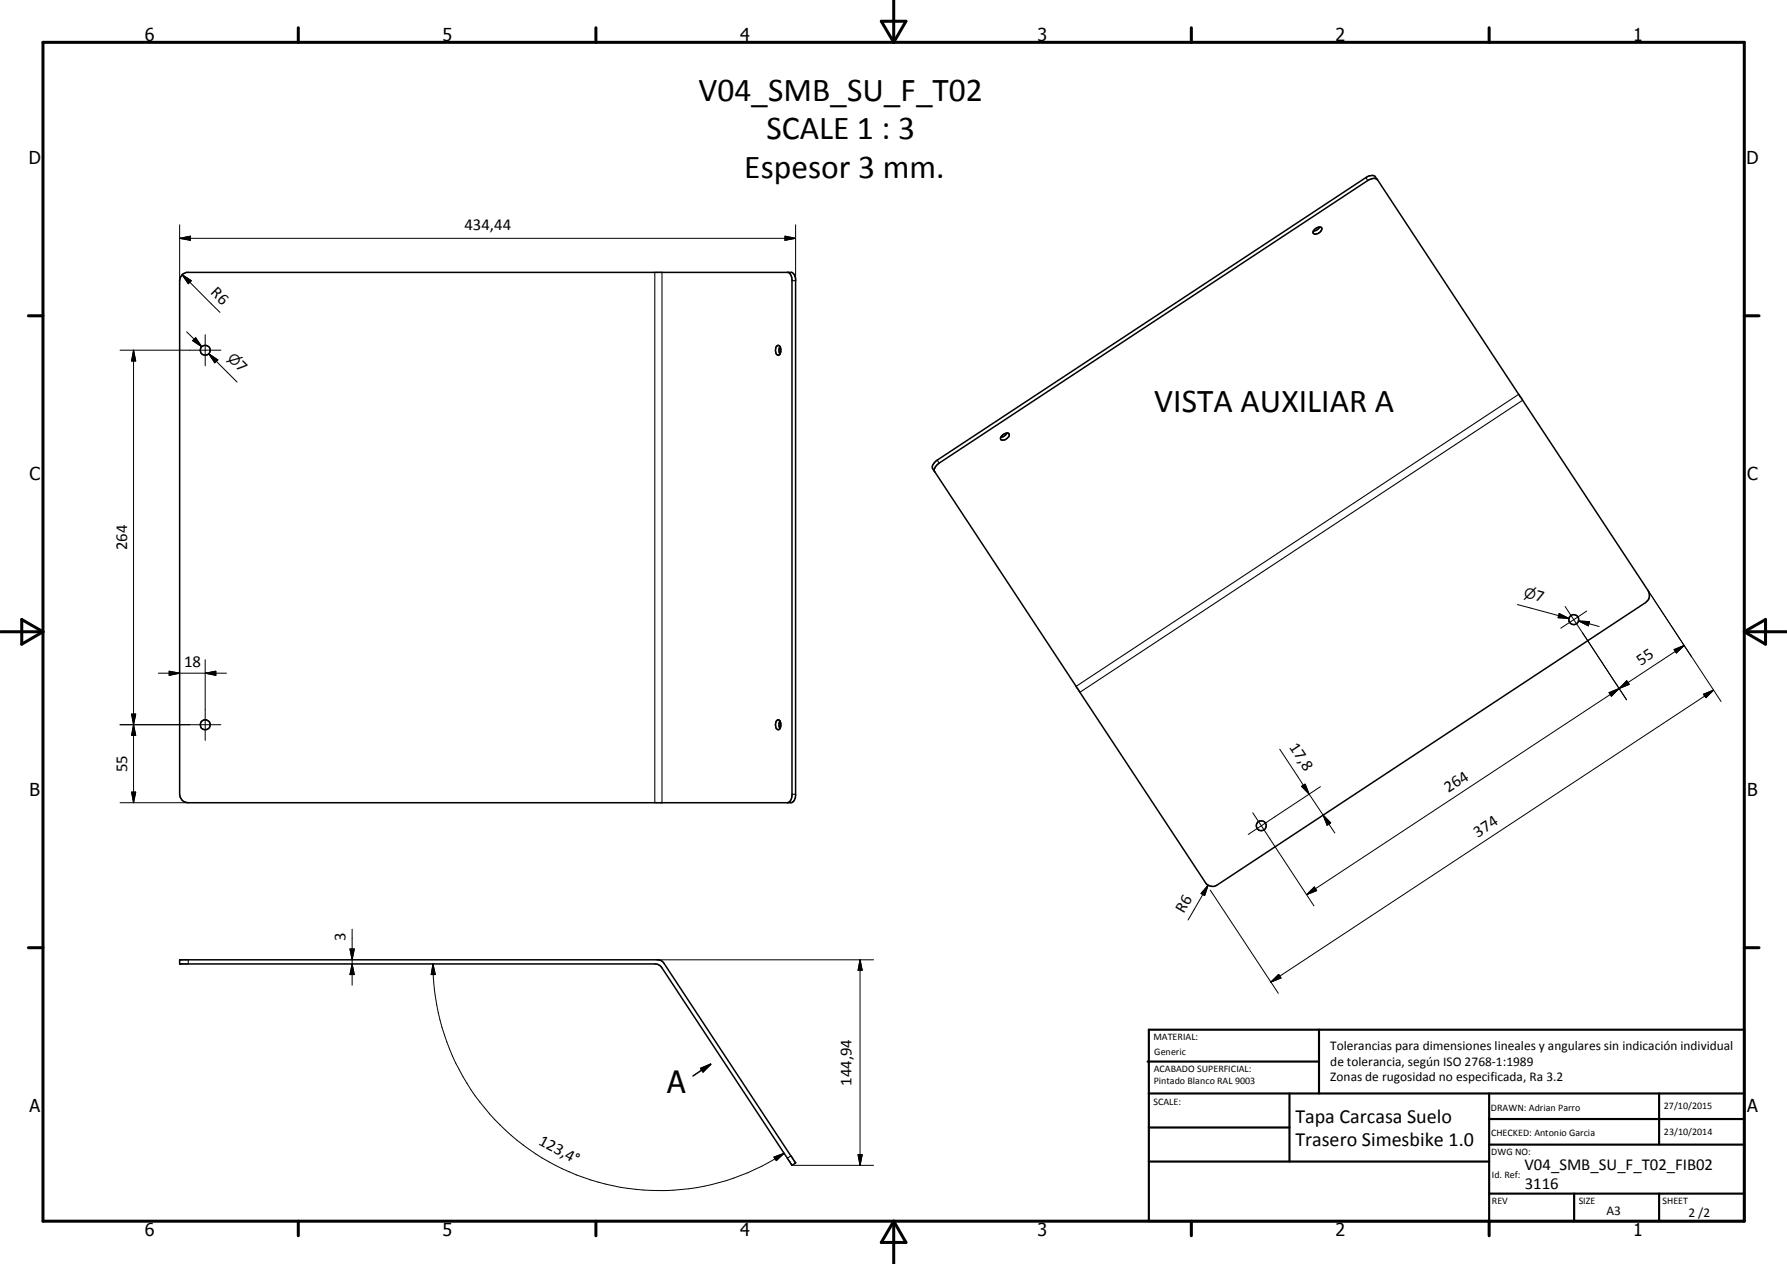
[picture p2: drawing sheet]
<svg xmlns="http://www.w3.org/2000/svg" width="420mm" height="297mm" viewBox="0 0 420 297" stroke-linecap="round" stroke-linejoin="round" font-family="sans-serif">
<g fill="none" stroke="#000" stroke-width=".35">
<path d="M309.2 53.8l1.1-.5a.63 .63 0 0 1 .5 .6 .63 .63 0 0 1-.5 .7 1.09 1.09 0 0 1-1.6 .1l.1-.3zM310.3 53.3l-.6 .7-.9 .3M323.9 42.2l63.6 96.6a2.07 2.07 0 0 1-.6 2.8l-100.7 66.4a1.95 1.95 0 0 1-2.8-.6l-63.6-96.5M323.9 42.2l-.7-.8-.3-.2-1.2 .2-.6 .3-100.7 66.4a2.03 2.03 0 0 0-1.1 2.1l.5 .7M323.9 42.2l-.8-.3-1.5 .5-100.8 66.4-.9 1a.86 .86 0 0 0-.1 1.1M43 64.4l.9-.4 142.4 .1 .5 .6 .3 1v121.3a1.57 1.57 0 0 1-1.1 1.6h-141.7a2 2 0 0 1-2.1-2v-120.6l.2-.7zM185.3 64l.5 .4 .4 1.3v121.3l-.1 .6a1.09 1.09 0 0 1-1 1M182.6 81.4a.54 .54 0 0 1 .6-.2 .54 .54 0 0 1 .3 .6 1.24 1.24 0 0 1-.5 1.7 1.47 1.47 0 0 1-.4-2.1zM183.4 81.4l-.2 .7v.7l.2 .4M235.5 102.4a1.36 1.36 0 0 1 1.8-.4 1.39 1.39 0 0 1-2 1.3v-.5zM236.8 101.8l-.6 .6-.9 .3M182.6 169.4l.2-.2a1.14 1.14 0 0 1 .7 1.6 .57 .57 0 0 1-.4 .7 .57 .57 0 0 1-.7-.4 1.9 1.9 0 0 1 .2-1.7z"/>
<path d="M183.4 169.4l-.2 .7v.7l.2 .4M42.2 225.6h112.9l.9 .6 31.1 47.1-.9 .6-30.6-46.4-.4-.6-.6-.3-112.4-.1zM164.7 251.1l2.4-1-1.8 1.8zM167.1 250.1l-4.2 2.8"/>
<circle cx="48.3" cy="82.3" r="1.17"/>
<circle cx="370" cy="145.6" r="1.18"/>
<circle cx="48.2" cy="170.3" r="1.18"/>
<circle cx="296.5" cy="194.1" r="1.16"/>
</g>
<path d="M321.1 41.7l.5 .7M154 64v124.6M155.6 64v124.6M186.2 66h.9M357.1 92.7l-104.1 68.6M358 94.1l-104.1 68.6M220.4 108.1l.4 .7M186.2 186.6h.9M44.3 225.6v.9M186 271.7l-.9 .5" fill="none" stroke="#000" stroke-width=".25"/>
<g fill="none" stroke="#000" stroke-width=".71">
<path d="M10.1 9.9h400v277.1h-400zM70.1 6.5v3.4M140.1 6.5v3.4M207.2 5h5.8l-2.9 4.9zM210.1 0v9.9M280.1 6.5v3.4M350.1 6.5v3.4M6.7 74.2h3.4M410.1 74.2h3.5M.1 148.5h10M5.1 145.6l5 2.9-5 2.9zM410.1 148.5h10"/>
<path d="M410.1 148.5l5-2.9v5.8zM6.7 222.7h3.4M410.1 222.7h3.5M70.1 287v3.4M140.1 287v3.4M210.1 287v10M210.1 287l2.9 5h-5.8zM280.1 287v3.4M350.1 287v3.4"/>
</g>
<g fill="none" stroke="#000" stroke-width=".51">
<path d="M269.8 249.5h40.3M270.1 242h140v45h-140zM270.1 257h140M303.2 257v16M310.1 242v15M350.1 257v30M390.1 257v12M270.1 265h33.1M270.1 273h80M350.1 269h60M350.1 263h60M350.1 280.5h60"/>
<path d="M370.1 280.5v6.5M390.1 280.5v6.5"/>
</g>
<g fill="#000">
<path d="M42.2 56l2.6-.5v1zM184.6 55.5l2.5 .5-2.5 .5zM42.8 64.6l2.2 1.4-.7 .7zM31.4 82.3l.5 2.5h-1zM45.3 80.1l.7-.7 1.4 2.1zM49.1 83.1l2.1 1.5-.7 .7zM39.8 157.7l2.4 .5-2.4 .5zM48.2 158.2l2.5-.5v1zM366.6 144.2l2.3 1.1-2.6-.1zM371.2 145.9l2.5 .2-.2 1zM382.5 160l.6 .8-2.4 1zM393.6 152.7l2.4-1-1.8 1.8z"/>
<path d="M30.9 167.8h1l-.5 2.5zM31.4 170.3l.5 2.5h-1zM378.3 162.8l2.4-1-1.8 1.8zM400.5 163.2l2.4-1-1.8 1.8zM30.9 186.1h1l-.5 2.5zM306 184.8l.9-.5 .9 2.3zM311.1 191.6l1.8 1.8-.9 .5zM284 208l-.8 2.4-.8-.4zM307.2 210.2l1.8-1.8 .6 .9zM82.3 223h1l-.5 2.6zM82.8 226.5l.5 2.5h-1zM101.8 226.5l.6 2.5h-1z"/>
<path d="M202.2 225.6l.5 2.4h-1zM298.8 230.8l1.8-1.8 .6 .8zM164.7 251.1l2.4-1-1.8 1.8zM182 271.9l2.4-.9-1.9 1.8zM201.7 271.4h1l-.5 2.5z"/>
</g>
<g fill="none" stroke="#000" stroke-width=".24">
<path d="M42.2 56l2.6-.5v1zM42.2 56h144.9M42.2 52.8v12.5M184.6 55.5l2.5 .5-2.5 .5zM187.1 52.8v13.2M42.2 65.4v.6M42.8 64.6l2.2 1.4-.7 .7zM42.8 64.6l1.8 1.7-.3-.3M43.9 78l3.5 3.5M44.3 66h.1M44.3 66l7.4 7.4M48.2 78.7v7.3"/>
<path d="M28.2 82.3h23.7M31.4 82.3l.5 2.5h-1zM31.4 82.3v106.3M45.3 80.1l.7-.7 1.4 2.1zM49.1 83.1l2.1 1.5-.7 .7zM49.1 83.1l6.6 6.7M387.5 138.8l17.2 26M37.2 158.2h16M39.8 157.7l2.4 .5-2.4 .5zM48.2 158.2l2.5-.5v1zM48.2 155v19M356.8 142.1l12.1 3.2"/>
<path d="M366.5 144.7l2.4 .6M366.6 144.2l2.3 1.1-2.6-.1zM368 142.5l2 3.1M370 145.6l2.1 3.1M370 145.6l-3 2M371.2 145.9l2.5 .2-.2 1zM371.2 145.9l4.8 1.3M372.1 148.7l10.3 15.8M372.1 148.7l10.3 15.7M373.1 143.6l-3.1 2M382.5 160l.6 .8-2.4 1zM393.6 152.7l2.4-1-1.8 1.8z"/>
<path d="M396 151.7l-88.8 58.5M28.2 170.3h23.7M30.9 167.8h1l-.5 2.5zM31.4 170.3l.5 2.5h-1zM300.9 176.1l6.9 10.5M378.3 162.8l2.4-1-1.8 1.8zM378.3 162.8l.6 .8 3.6-3.6 .6 .8zM400.5 163.2l2.4-1-1.8 1.8zM402.9 162.2l-104.1 68.6M28.2 188.6h16.1M30.9 186.1h1l-.5 2.5zM294.5 191l2.1 3.1"/>
<path d="M296.6 194.1l12.3 18.8M296.6 194.1l-3.1 2M306 184.8l.9-.5 .9 2.3zM307.8 186.6l3.3 5M310.5 184.9l-13.9 9.2M311.1 191.6l1.8 1.8-.9 .5zM311.1 191.6l2.7 4.1M82.8 218.4v13.1M283.4 207.4l.4 .6M284 208l-.8 2.4-.8-.4zM284 208l-4.7 8.2M284.6 209.2l16 24.2"/>
<path d="M307.2 210.2l1.8-1.8 .6 .9zM309 208.4l.6 .9-2.4 .9zM82.3 223h1l-.5 2.6zM82.8 226.5l.5 2.5h-1zM101.8 226.5l.6 2.5h-1zM101.8 226.5a53.2 53.2 0 0 0 82.6 44.5M154.5 225.6h50.9M202.2 225.6l.5 2.4h-1zM202.2 225.6v48.3M298.8 230.8l1.8-1.8 .6 .8zM182 271.9l2.4-.9-1.9 1.8zM186.2 273.9h19.2"/>
<path d="M201.7 271.4h1l-.5 2.5z"/>
</g>
<g font-size="7.9">
<text x="164.2" y="23.8">V04_SMB_SU_F_T02</text>
<text x="180.2" y="32.8">SCALE 1 : 3</text>
<text x="175" y="41.7">Espesor 3 mm.</text>
<text x="271.4" y="96.7">VISTA AUXILIAR A</text>
</g>
<text font-size="7.2" x="156.8" y="256.8">A</text>
<g font-size="4.7">
<text x="304.6" y="263.9">Tapa Carcasa Suelo</text>
<text x="304.6" y="269.3">Trasero Simesbike 1.0</text>
</g>
<g font-size="4.2">
<text x="34" y="9.6">6</text>
<text x="104" y="9.6">5</text>
<text x="174" y="9.6">4</text>
<text x="244" y="9.6">3</text>
<text x="314" y="9.6">2</text>
<text x="384" y="9.6">1</text>
<text x="6.8" y="38.7">D</text>
<text x="410.6" y="38.7">D</text>
<text x="7" y="112.9">C</text>
<text x="410.8" y="112.9">C</text>
<text x="7" y="187.1">B</text>
<text x="410.8" y="187.1">B</text>
<text x="7" y="261.4">A</text>
<text x="410.8" y="261.4">A</text>
<text x="34" y="290.4">6</text>
<text x="104" y="290.4">5</text>
<text x="174" y="290.4">4</text>
<text x="244" y="290.4">3</text>
<text x="314" y="290.4">2</text>
<text x="384" y="290.4">1</text>
</g>
<g font-size="3.9">
<text x="109.2" y="53.9">434,44</text>
<text x="49.3" y="68.9" transform="rotate(45 49.3 68.9)">R6</text>
<text x="55.3" y="86.3" transform="rotate(45 55.3 86.3)">7</text>
<text x="29.9" y="129.3" transform="rotate(-90 29.9 129.3)">264</text>
<text x="360.8" y="141" transform="rotate(15 360.8 141)">7</text>
<text x="43.3" y="156.6">18</text>
<text x="385.8" y="156.5" transform="rotate(-33 385.8 156.5)">55</text>
<text x="303" y="175.6" transform="rotate(57 303 175.6)">17,8</text>
<text x="29.9" y="181.5" transform="rotate(-90 29.9 181.5)">55</text>
<text x="340.6" y="186.4" transform="rotate(-33 340.6 186.4)">264</text>
<text x="347.5" y="196.8" transform="rotate(-33 347.5 196.8)">374</text>
<text x="278.4" y="214.8" transform="rotate(-60 278.4 214.8)">R6</text>
<text x="81.3" y="221.1" transform="rotate(-90 81.3 221.1)">3</text>
<text x="200.2" y="255.2" transform="rotate(-90 200.2 255.2)">144,94</text>
<text x="126.4" y="268.9" transform="rotate(28 126.4 268.9)">123,4°</text>
<text x="358.5" y="275">V04_SMB_SU_F_T02_FIB02</text>
<text x="358.5" y="279.4">3116</text>
</g>
<g font-size="3.3">
<text x="53.3" y="84.4" transform="rotate(45 53.3 84.4)">⌀</text>
<text x="358.1" y="140.2" transform="rotate(15 358.1 140.2)">⌀</text>
</g>
<g font-size="3.1">
<text x="312.7" y="246.8">Tolerancias para dimensiones lineales y angulares sin indicación individual</text>
<text x="312.7" y="250.4">de tolerancia, según ISO 2768-1:1989</text>
<text x="312.7" y="254">Zonas de rugosidad no especificada, Ra 3.2</text>
<text x="377.7" y="285.6">A3</text>
<text x="397" y="285.9">2 /2</text>
</g>
<g font-size="2.4">
<text x="271.2" y="244.4">MATERIAL:</text>
<text x="271.3" y="252">ACABADO SUPERFICIAL:</text>
<text x="271.4" y="247.9">Generic</text>
<text x="271.3" y="254.6">Pintado Blanco RAL 9003</text>
<text x="271.2" y="259.7">SCALE:</text>
<text x="350.6" y="261">DRAWN: Adrian Parro</text>
<text x="391.2" y="260.6">27/10/2015</text>
<text x="350.6" y="267">CHECKED: Antonio Garcia</text>
<text x="391.2" y="266.7">23/10/2014</text>
<text x="350.6" y="271.4">DWG NO:</text>
<text x="350.8" y="276.9">Id. Ref:</text>
<text x="350.8" y="282.8">REV</text>
<text x="371.2" y="282.9">SIZE</text>
<text x="390.9" y="282.9">SHEET</text>
</g>
</svg>
